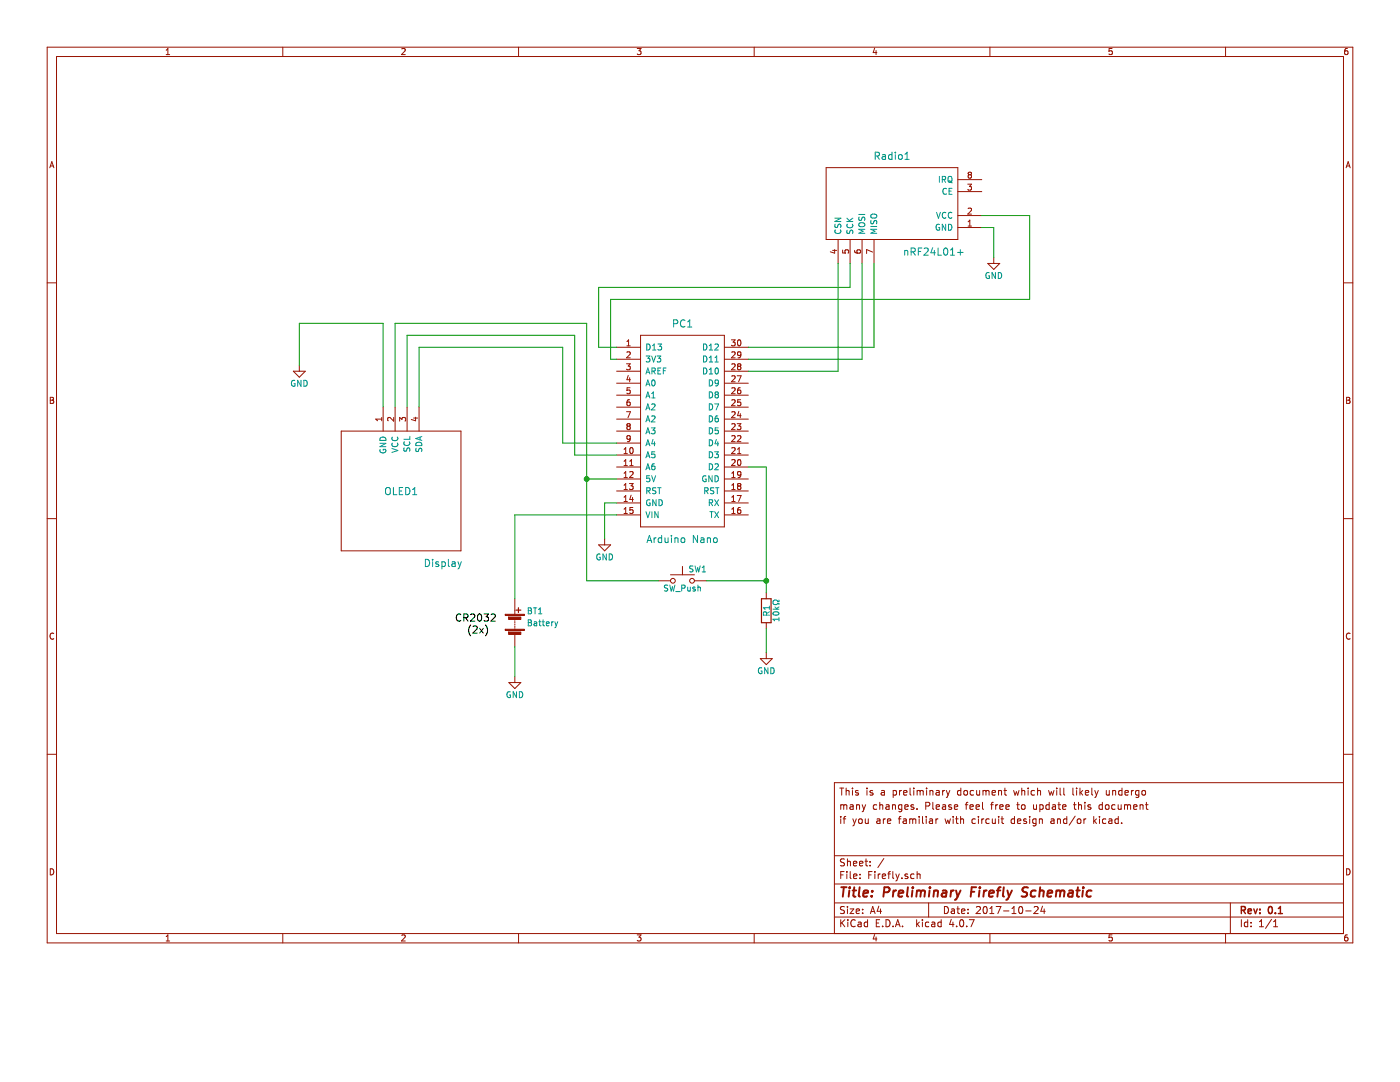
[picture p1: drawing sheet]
EESchema Schematic File Version 2
LIBS:power
LIBS:device
LIBS:transistors
LIBS:conn
LIBS:linear
LIBS:regul
LIBS:74xx
LIBS:cmos4000
LIBS:adc-dac
LIBS:memory
LIBS:xilinx
LIBS:microcontrollers
LIBS:dsp
LIBS:microchip
LIBS:analog_switches
LIBS:motorola
LIBS:texas
LIBS:intel
LIBS:audio
LIBS:interface
LIBS:digital-audio
LIBS:philips
LIBS:cypress
LIBS:siliconi
LIBS:opto
LIBS:atmel
LIBS:contrib
LIBS:valves
LIBS:FireflyComponents
LIBS:switches
LIBS:Firefly-cache
EELAYER 25 0
EELAYER END
$Descr A4 11693 8268
encoding utf-8
Sheet 1 1
Title "Preliminary Firefly Schematic"
Date "2017-10-24"
Rev "0.1"
Comp ""
Comment1 ""
Comment2 "if you are familiar with circuit design and/or kicad."
Comment3 "many changes. Please feel free to update this document"
Comment4 "This is a preliminary document which will likely undergo"
$EndDescr
$Comp
L Display OLED1
U 1 1
P 3350 4100
F 0 "OLED1" H 3350 4100 60  0000 C CNN
F 1 "Display" H 3700 3500 60  0000 C CNN
F 2 "" H 3350 4000 60  0001 C CNN
F 3 "" H 3350 4000 60  0001 C CNN
	1    3350 4100
	1    0    0    -1  
$EndComp
$Comp
L R 10kΩ
U 1 1
P 6400 5100
F 0 "10kΩ" V 6480 5100 50  0000 C CNN
F 1 "R1" V 6400 5100 50  0000 C CNN
F 2 "" V 6330 5100 50  0001 C CNN
F 3 "" H 6400 5100 50  0001 C CNN
	1    6400 5100
	1    0    0    -1  
$EndComp
$Comp
L SW_Push SW1
U 1 1
P 5700 4850
F 0 "SW1" H 5750 4950 50  0000 L CNN
F 1 "SW_Push" H 5700 4790 50  0000 C CNN
F 2 "" H 5700 5050 50  0001 C CNN
F 3 "" H 5700 5050 50  0001 C CNN
	1    5700 4850
	1    0    0    -1  
$EndComp
$Comp
L GND #PWR?
U 1 1
P 8300 2150
F 0 "#PWR?" H 8300 1900 50  0001 C CNN
F 1 "GND" H 8300 2000 50  0000 C CNN
F 2 "" H 8300 2150 50  0001 C CNN
F 3 "" H 8300 2150 50  0001 C CNN
	1    8300 2150
	1    0    0    -1  
$EndComp
$Comp
L GND #PWR?
U 1 1
P 6400 5450
F 0 "#PWR?" H 6400 5200 50  0001 C CNN
F 1 "GND" H 6400 5300 50  0000 C CNN
F 2 "" H 6400 5450 50  0001 C CNN
F 3 "" H 6400 5450 50  0001 C CNN
	1    6400 5450
	1    0    0    -1  
$EndComp
$Comp
L GND #PWR?
U 1 1
P 5050 4500
F 0 "#PWR?" H 5050 4250 50  0001 C CNN
F 1 "GND" H 5050 4350 50  0000 C CNN
F 2 "" H 5050 4500 50  0001 C CNN
F 3 "" H 5050 4500 50  0001 C CNN
	1    5050 4500
	1    0    0    -1  
$EndComp
$Comp
L GND #PWR?
U 1 1
P 2500 3050
F 0 "#PWR?" H 2500 2800 50  0001 C CNN
F 1 "GND" H 2500 2900 50  0000 C CNN
F 2 "" H 2500 3050 50  0001 C CNN
F 3 "" H 2500 3050 50  0001 C CNN
	1    2500 3050
	1    0    0    -1  
$EndComp
$Comp
L nRF24L01+ Radio1
U 1 1
P 7500 1700
F 0 "Radio1" H 7450 2100 60  0000 C CNN
F 1 "nRF24L01+" H 7800 1300 60  0000 C CNN
F 2 "" H 7850 1900 60  0001 C CNN
F 3 "" H 7850 1900 60  0001 C CNN
	1    7500 1700
	1    0    0    -1  
$EndComp
$Comp
L ArduinoNano PC1
U 1 1
P 5700 3600
F 0 "PC1" H 5700 4500 60  0000 C CNN
F 1 "Arduino Nano" H 5700 2700 60  0000 C CNN
F 2 "" H 5700 2700 60  0001 C CNN
F 3 "" H 5700 2700 60  0001 C CNN
	1    5700 3600
	1    0    0    -1  
$EndComp
Wire Wire Line
	4700 2900 4700 3700
Wire Wire Line
	4700 3700 5150 3700
Wire Wire Line
	3400 2800 4800 2800
Wire Wire Line
	4800 2800 4800 3800
Wire Wire Line
	4800 3800 5150 3800
Wire Wire Line
	3300 2700 4900 2700
Wire Wire Line
	4900 2700 4900 4850
Wire Wire Line
	4900 4000 5150 4000
Wire Wire Line
	4900 4850 5500 4850
Connection ~ 4900 4000
Wire Wire Line
	6400 3900 6250 3900
Wire Wire Line
	6400 3900 6400 4950
Wire Wire Line
	6400 4850 5900 4850
Connection ~ 6400 4850
Wire Wire Line
	3200 3400 3200 2700
Wire Wire Line
	3200 2700 2500 2700
Wire Wire Line
	2500 2700 2500 3050
Wire Wire Line
	3300 3400 3300 2700
Wire Wire Line
	3400 2800 3400 3400
Wire Wire Line
	4700 2900 3500 2900
Wire Wire Line
	3500 2900 3500 3400
Wire Wire Line
	7100 2200 7100 2400
Wire Wire Line
	7100 2400 5000 2400
Wire Wire Line
	5000 2400 5000 2900
Wire Wire Line
	5000 2900 5150 2900
Wire Wire Line
	7000 2200 7000 3100
Wire Wire Line
	7000 3100 6250 3100
Wire Wire Line
	7200 2200 7200 3000
Wire Wire Line
	7200 3000 6250 3000
Wire Wire Line
	6250 2900 7300 2900
Wire Wire Line
	7300 2900 7300 2200
Wire Wire Line
	5150 3000 5100 3000
Wire Wire Line
	5100 3000 5100 2500
Wire Wire Line
	5100 2500 8600 2500
Wire Wire Line
	8600 2500 8600 1800
Wire Wire Line
	8600 1800 8200 1800
Wire Wire Line
	8300 2150 8300 1900
Wire Wire Line
	8300 1900 8200 1900
Wire Wire Line
	5150 4200 5050 4200
Wire Wire Line
	5050 4200 5050 4500
$Comp
L Battery BT1
U 1 1
P 4300 5200
F 0 "BT1" H 4400 5300 50  0000 L CNN
F 1 "Battery" H 4400 5200 50  0000 L CNN
F 2 "" V 4300 5260 50  0001 C CNN
F 3 "" V 4300 5260 50  0001 C CNN
	1    4300 5200
	1    0    0    -1  
$EndComp
Wire Wire Line
	5150 4300 4300 4300
Wire Wire Line
	4300 4300 4300 5000
$Comp
L GND #PWR?
U 1 1
P 4300 5650
F 0 "#PWR?" H 4300 5400 50  0001 C CNN
F 1 "GND" H 4300 5500 50  0000 C CNN
F 2 "" H 4300 5650 50  0001 C CNN
F 3 "" H 4300 5650 50  0001 C CNN
	1    4300 5650
	1    0    0    -1  
$EndComp
Wire Wire Line
	4300 5400 4300 5650
Text Label 3800 5200 0    60   ~ 0
CR2032
Text Label 3900 5300 0    60   ~ 0
(2x)
Wire Wire Line
	6400 5250 6400 5450
$EndSCHEMATC
